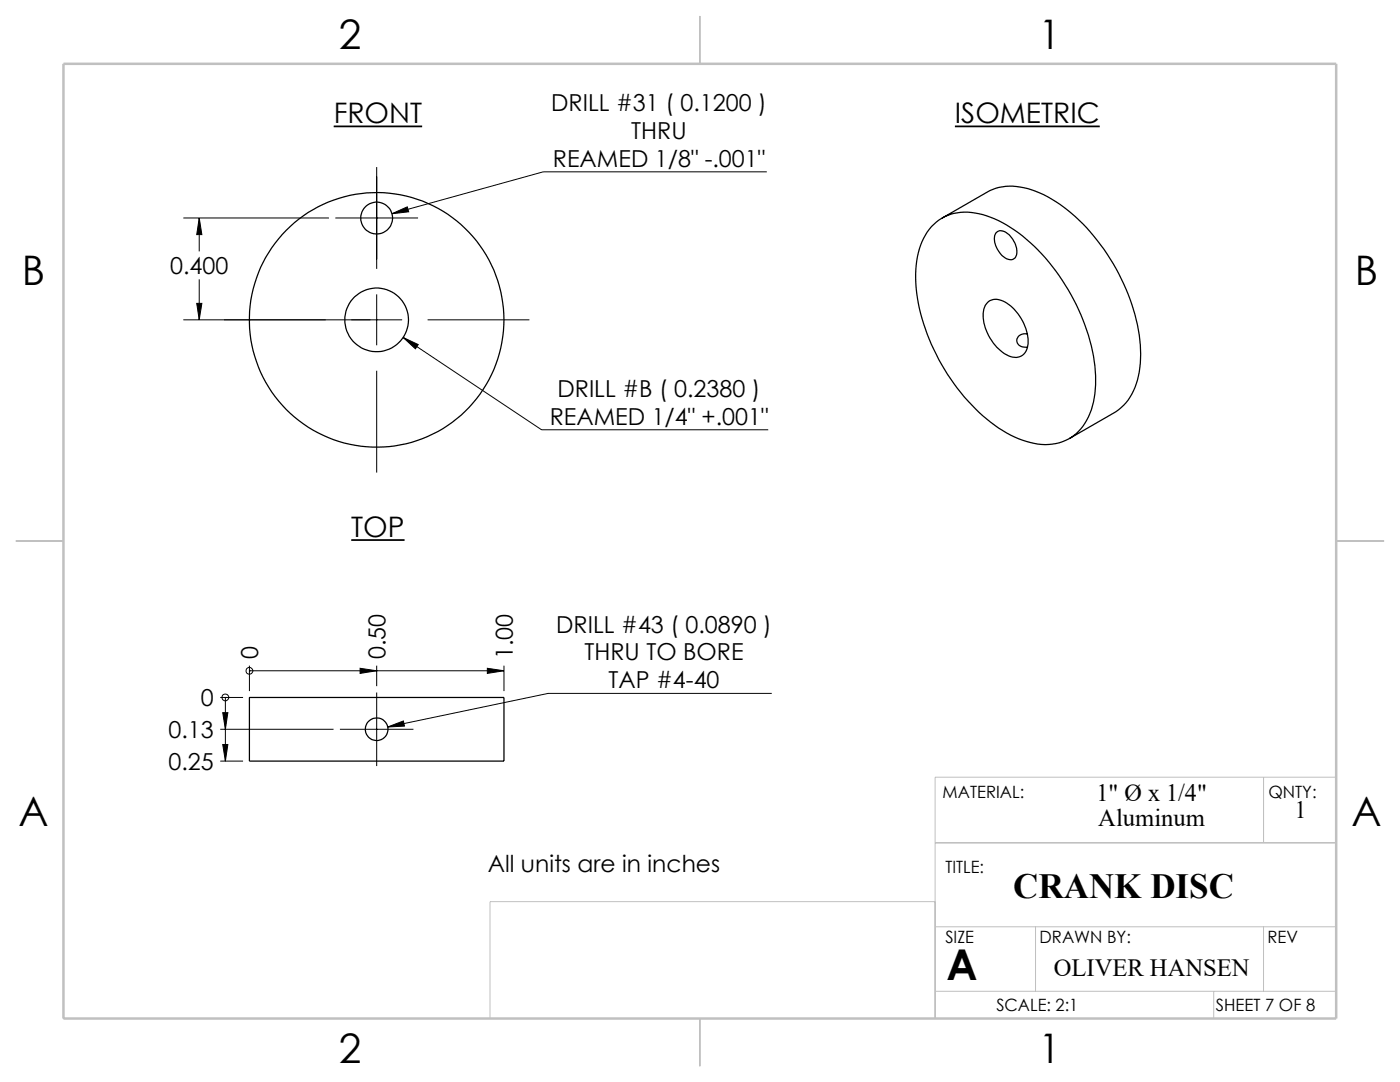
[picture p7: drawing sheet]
<svg xmlns="http://www.w3.org/2000/svg" width="279mm" height="216mm" viewBox="0 0 279 216" stroke-linecap="round" stroke-linejoin="round" font-family="sans-serif">
<g fill="none" stroke="#000" stroke-width=".25">
<path d="M185.9 45.2a9.7 9.7 0 0 1 10.2-2.4 28.4 28.4 0 0 1 13.9 10.4 40 40 0 0 1 8.7 21.8 15.1 15.1 0 0 1-3.4 11 9.8 9.8 0 0 1-10.4 2.1 28.2 28.2 0 0 1-13.2-9.8 38.8 38.8 0 0 1-9-23.6 14.6 14.6 0 0 1 3.2-9.5zM188 43.5l9-5.2a11 11 0 0 1 9.7-.1 32.7 32.7 0 0 1 14.9 13.5 36.8 36.8 0 0 1 6 19.9 12.9 12.9 0 0 1-4.3 10.1l-9.9 5.8M198.9 46.4a1.86 1.86 0 0 1 2.5 .4 4.2 4.2 0 0 1 1.3 4.5 1.58 1.58 0 0 1-2.4-.1 4.3 4.3 0 0 1-1.6-4.7zM197.1 60.4a2.9 2.9 0 0 1 3.8 .1 9.4 9.4 0 0 1 4.1 8.9 2.58 2.58 0 0 1-4.1 1.4 9.3 9.3 0 0 1-4.5-9.2l.2-.7zM205 66.6a1.43 1.43 0 0 0-1.6 .4 1.43 1.43 0 0 0-.2 1.7l.7 .5 1.2 .1M49.8 139.2h50.8v12.7h-50.8z"/>
<circle cx="75.2" cy="43.5" r="3.2"/>
<circle cx="75.2" cy="63.8" r="25.4"/>
<circle cx="75.2" cy="63.8" r="6.3"/>
<circle cx="75.2" cy="145.5" r="2.26"/>
</g>
<path d="M66.6 25.2h17.6M190.6 25.2h28.9M70.1 107.8h10.6" fill="none" stroke="#000" stroke-width=".34"/>
<g fill="none" stroke="#000" stroke-width=".2">
<path d="M75.2 33.3v20.4M153 34.3h-44.6l-30.2 8.4M36.6 43.5h29.1M39.8 43.5l.5 3.3h-1zM39.8 43.5v6.7M39.8 55.7v8.1M66.9 43.5h16.5M75.2 58.7v10.2M78.2 42.7l3.1-1.4 .3 1zM39.3 60.5h1l-.5 3.3zM75.2 74v20.3M80.3 63.8h-43.7"/>
<path d="M80.5 67.3l3 1.5-.6 .8zM80.5 67.3l27.6 18.5h45.2M85.3 63.8h20.4M44 139.2h4.5M45 139.2h.1M45 139.2v12.7M49.8 133.8h.1M49.8 132.8v5.1M49.8 133.8h50.8M71.9 133.3l3.3 .5-3.3 .6zM75.2 138.2v14.7M75.2 132.8v4.1"/>
<path d="M97.3 133.3l3.3 .5-3.3 .6zM100.6 132.8v5.1M154 138.4h-44.6l-32 6.7M44 145.5h22.6M44 151.9h4.5M44.4 142.2h1.1l-.5 3.3zM44.4 148.6h1.1l-.5 3.3zM67.8 145.5h14.7M77.4 145.1l3.1-1.2 .2 1z"/>
<circle cx="45" cy="139.2" r=".68"/>
<circle cx="49.8" cy="133.9" r=".68"/>
</g>
<path d="M252.2 155.1v13.1M266.6 153.3l.1 14.9h-80.1M266.6 168.2v-13.1h-80v48.1h-88.8v-23.3h88.8M186.6 197.8h80.1M186.6 184.9h80.1M206.7 184.9v12.9M242.2 197.8v5.4M252.2 184.9v12.9" fill="none" stroke="#c0c0c0" stroke-width=".2"/>
<path d="M139.7 3.2v9.5M3.1 107.9h9.6M266.7 107.9h9.5M139.7 203.2v9.6" fill="none" stroke="#c0c0c0" stroke-width=".25"/>
<path d="M12.7 12.7h254v190.5h-254z" fill="none" stroke="#c0c0c0" stroke-width=".5"/>
<g fill="#000">
<path d="M78.2 42.7l3.4-.4-.3-1zM80.5 67.3l2.4 2.3 .6-.8zM39.3 60.5h1l-.5 3.3zM39.8 43.5l.5 3.3h-1zM77.4 145.1l3.3-.2-.2-1z"/>
<path d="M71.9 133.3l3.3 .5-3.3 .6zM97.3 133.3l3.3 .5-3.3 .6z"/>
<path d="M44.4 142.2h1.1l-.5 3.3zM44.4 148.6h1.1l-.5 3.3z"/>
</g>
<text font-size="8.5" x="188.9" y="195.5">A</text>
<g font-size="8.1">
<text x="67.6" y="9.7">2</text>
<text x="207.3" y="9.7">1</text>
<text x="4.4" y="57">B</text>
<text x="270.4" y="57">B</text>
<text x="3.7" y="164.9">A</text>
<text x="269.7" y="164.9">A</text>
<text x="67.6" y="212.2">2</text>
<text x="207.3" y="212.2">1</text>
</g>
<text font-size="7.1" x="202.2" y="179.3">CRANK DISC</text>
<g font-size="5.6">
<text x="66.6" y="24.6">FRONT</text>
<text x="190.6" y="24.6">ISOMETRIC</text>
<text x="70.1" y="107.1">TOP</text>
</g>
<g font-size="4.9">
<text x="218.8" y="159.8">1&quot; Ø x 1/4&quot;</text>
<text x="219.2" y="164.8">Aluminum</text>
<text x="258.4" y="163.3">1</text>
<text x="210.3" y="194.8">OLIVER HANSEN</text>
</g>
<g font-size="4.7">
<text x="110" y="22.1">DRILL #31 ( 0.1200 )</text>
<text x="126" y="27.7">THRU</text>
<text x="110.3" y="33.3">REAMED 1/8&quot; -.001&quot;</text>
<text x="34" y="54.7">0.400</text>
<text x="111.2" y="79.2">DRILL #B ( 0.2380 )</text>
<text x="109.7" y="84.7">REAMED 1/4&quot; +.001&quot;</text>
<text x="51.6" y="131.5" transform="rotate(-90 51.6 131.5)">0</text>
<text x="77" y="131.5" transform="rotate(-90 77 131.5)">0.50</text>
<text x="102.4" y="131.5" transform="rotate(-90 102.4 131.5)">1.00</text>
<text x="111" y="126.2">DRILL #43 ( 0.0890 )</text>
<text x="116.6" y="131.8">THRU TO BORE</text>
<text x="121.4" y="137.3">TAP #4-40</text>
<text x="40.1" y="140.9">0</text>
<text x="33.6" y="147.3">0.13</text>
<text x="33.6" y="153.6">0.25</text>
<text x="97.3" y="173.9">All units are in inches</text>
</g>
<g font-size="3.4">
<text x="188.1" y="159.2">MATERIAL:</text>
<text x="253.1" y="159.2">QNTY:</text>
<text x="188.7" y="174.2">TITLE:</text>
<text x="188.7" y="188.1">SIZE</text>
<text x="207.5" y="188.1">DRAWN BY:</text>
<text x="253" y="188.1">REV</text>
<text x="198.8" y="201.7">SCALE: 2:1</text>
<text x="242.7" y="201.7">SHEET 7 OF 8</text>
</g>
</svg>
